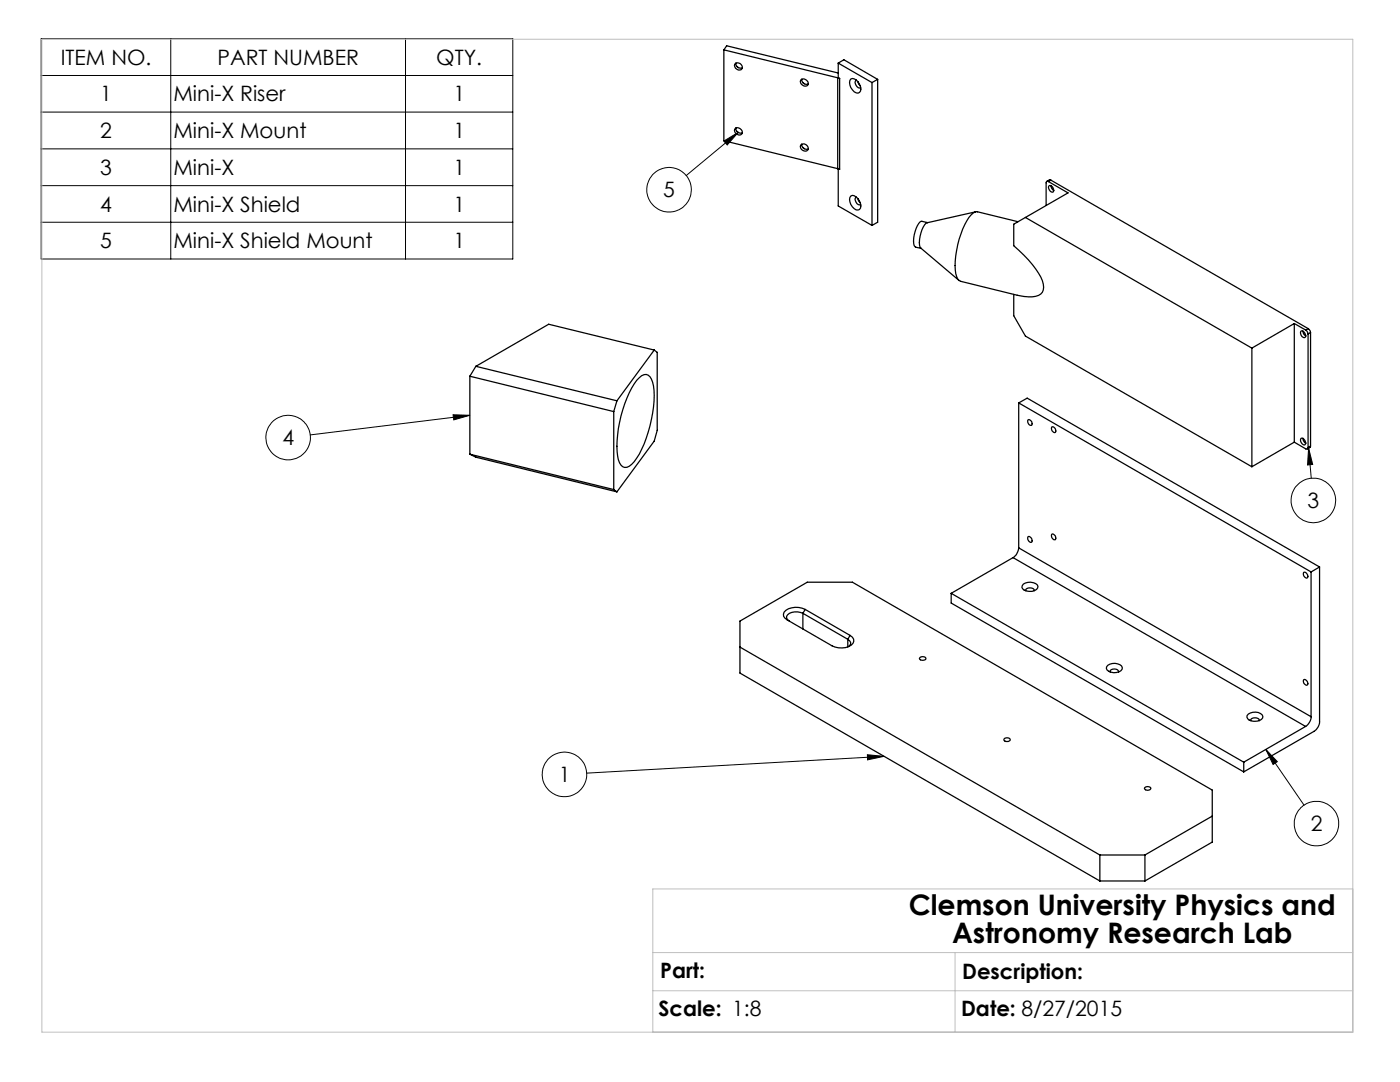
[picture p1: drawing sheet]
<svg xmlns="http://www.w3.org/2000/svg" width="279mm" height="216mm" viewBox="0 0 279 216" stroke-linecap="round" stroke-linejoin="round" font-family="sans-serif">
<g fill="none" stroke="#000" stroke-width=".2">
<path d="M8.2 7.7h94.1v44h-94.1zM8.2 15.1h94.1M34.1 7.7v44M80.9 7.7v44M8.2 22.4h94.1M8.2 29.7h94.1M8.2 37h94.1M144.5 28.2l2.8-1.8-2.2 2.5zM147.3 26.4l-10.4 8.6M8.2 44.3h94.1M90.4 82.8l3.4 .1-3.2 .9zM93.8 82.9l-31.9 3.9"/>
<path d="M261.2 89.4l.8 3.3-1.1 .1zM261.2 89.4l.5 6M173.1 150.6l3.3 .3-3.3 .7zM176.4 150.9l-59.3 3.4M252.6 149.5l2.3 2.5-.8 .5zM252.6 149.5l7.6 11.2"/>
<circle cx="133.5" cy="37.9" r="4.4"/>
<circle cx="57.5" cy="87.3" r="4.4"/>
<circle cx="262.1" cy="99.9" r="4.4"/>
<circle cx="112.7" cy="154.5" r="4.4"/>
<circle cx="262.7" cy="164.3" r="4.4"/>
</g>
<path d="M8.4 7.8h261.6v198.2h-261.6zM270 177.4h-139.7v28.6M130.3 190.1h139.7M130.3 197.7h139.7M190.6 190.1v15.9" fill="none" stroke="#c0c0c0" stroke-width=".2"/>
<path d="M144.5 28.2l2.8-1.8-2.2 2.5zM261.2 89.4l.8 3.3-1.1 .1zM252.6 149.5l2.3 2.5-.8 .5zM173.1 150.6l3.3 .3-3.3 .7zM90.4 82.8l3.4 .1-3.2 .9z" fill="#000"/>
<g fill="none" stroke="#000" stroke-width=".25">
<path d="M144.5 9.9l22.7 5.6M144.5 9.9l.5-.8 22.3 5.5M144.5 9.9v18.2l22.7 5.6M146.8 12.6a.87 .87 0 0 1 1.1 .2 .87 .87 0 0 1 0 1.1 .88 .88 0 0 1-1-.2 .88 .88 0 0 1-.1-1.1zM146.9 12.6a.95 .95 0 0 0 1.3 .9M147.1 13.3l.3 .2M159.9 15.8a.88 .88 0 0 1 1.1 .2 .88 .88 0 0 1 .1 1.1 .88 .88 0 0 1-1.1-.2 .88 .88 0 0 1-.1-1.1zM160 15.8v.1a.98 .98 0 0 0 1.3 .9M160.3 16.5l.2 .2M167.2 15.5l.4 .2M167.2 15.5v18.2M167.3 12.6v2.9l.3 .2"/>
<path d="M167.3 12.6l6.7 3.9M167.3 12.6l1.1-.7 6.8 3.9M167.6 15.7v18.1l-.4-.1M169.8 15.8a1.68 1.68 0 0 1 1.9 1.5 .92 .92 0 0 1-.5 1.3 2.01 2.01 0 0 1-1.4-2.8zM170.9 16a.95 .95 0 0 0-.1 1 .95 .95 0 0 0 .9 .5h.1M171.2 16.3l.5 .8M174 16.5v28.5M175.2 15.8v28.5l-1.2 .7M175.2 15.8l-1.2 .7M146.8 25.6a.88 .88 0 0 1 1.1 .2 .88 .88 0 0 1 0 1 .88 .88 0 0 1-1-.1 .88 .88 0 0 1-.1-1.1zM146.9 25.5a.98 .98 0 0 0 1.3 1M147.1 26.3l.3 .2"/>
<path d="M159.9 28.8a.88 .88 0 0 1 1.1 .2 .88 .88 0 0 1 .1 1.1 .87 .87 0 0 1-1.1-.2 .87 .87 0 0 1-.1-1.1zM160 28.8v.1a.98 .98 0 0 0 1.3 .8M160.3 29.5l.2 .2M167.3 33.7v7.4l6.7 3.9M169.8 39.1a1.11 1.11 0 0 1 1.4 .6 1.81 1.81 0 0 1 .3 2.1 1.63 1.63 0 0 1-1.9-1.5l-.1-.5zM170.9 39.3a.92 .92 0 0 0 0 1.1 .92 .92 0 0 0 .9 .4M171.2 39.6l.1 .5 .4 .3M209.2 36.2l3.9 2.3-10.8 6.2v4.3a20.1 20.1 0 0 1 5.7 7 2.05 2.05 0 0 1-1.3 3.1 8.6 8.6 0 0 1-3.7-.2l-11.3-2.8a1.75 1.75 0 0 1-1-1.5 17.4 17.4 0 0 1 3.2-11.8 1.19 1.19 0 0 1 1.2-.5l8.1 1.9M209.2 36.2a.28 .28 0 0 0-.3 0 .28 .28 0 0 0-.1 .3v4.5M209.3 37.1a.76 .76 0 0 1 .9 .3 .76 .76 0 0 1-.1 .9h-.3l-.4-.4zM209.7 37l.2 .6 .4 .4M209.7 35.9h-.2l-.6 .3"/>
<path d="M209.7 35.9l-.5 .3M209.7 35.9l51.4 29.7M185.1 44.4l-1.1-.2a.99 .99 0 0 0-.9 .8l-.5 1.2-.2 1.3a1.84 1.84 0 0 0 .3 1.8l1.1 .3M194.7 42.3l-9.7 2.1a5 5 0 0 0-1.5 4l.1 .9 .2 .2 7.6 6.5M202.3 58.7v4.3l2.3 4.1 45.2 26M204.6 43.4l45.2 26.1M93.8 75.1l28.7 7M93.8 75.1v15.5M95 73.1l28.1 6.9M95 73.1l-1.2 2M123.1 80l-.6 2.1M127.1 75.9a2.03 2.03 0 0 1 2.3-1 5 5 0 0 1 1.2 4.1 26 26 0 0 1-3.5 12.4 3.3 3.3 0 0 1-2.4 1.9 2.18 2.18 0 0 1-1.4-2.3 23.9 23.9 0 0 1 3.8-15.1z"/>
<path d="M130.6 69.8l.6 .5v15.6l-.6 2.1-7.5 10.1M130.6 69.8l-7.5 10.2M130.6 69.8l-21.1-5.1-14.5 8.4M249.8 69.5v23.6M258.3 64.6l-8.5 4.9M258.3 64.6l2.3 1.3M258.3 64.6v23.6M259.7 66a.88 .88 0 0 1 .7 1.3 .86 .86 0 0 1-.7-1.3zM260 66.1l.2 .5 .4 .5M260.6 65.9l.5 .7M261.1 66.6v22.7M261.1 65.6l.4 .4v.4"/>
<path d="M261.1 65.6l-.5 .3M261.5 66.4l-.4 .2M261.5 66.4v22.6M93.8 90.6l28.7 7.1M93.8 90.6l1.2 .6 28.1 6.9M122.5 97.7l.6 .4M122.5 82.1v15.6M203.3 80.4l58.4 33.7M203.3 80.4v28.9M203.3 80.4l1.7-1 58.3 33.7M205.1 83.9l.1-.2a.74 .74 0 0 1 .7 1.2 .78 .78 0 0 1-.8-1zM209.9 85.2a.76 .76 0 0 1 .7 1.1 .74 .74 0 0 1-.7-1.1z"/>
<path d="M258.3 88.2l2.3 1.4a.3 .3 0 0 0 .3 0 .3 .3 0 0 0 .2-.3M258.3 88.2l-8.5 4.9M259.7 87.5a.86 .86 0 0 1 .7 1.3 .88 .88 0 0 1-.7-1.3zM260 87.5l.2 .5 .4 .4M261.5 89v.3l-.6 .3M261.5 89l-.4 .3M189.8 118.4l58.4 33.7M189.8 118.4v1.9l58.4 33.7M202.2 111.3l-12.4 7.1M202.2 111.3l58.4 33.7M203.3 109.3a2.69 2.69 0 0 1-1.1 2M203.3 109.3l58.4 33.7"/>
<path d="M204.2 116.6a2.34 2.34 0 0 1 2.8 .1l.2 .3a1.67 1.67 0 0 1-2.3 .9 .85 .85 0 0 1-.9-1zM204.7 117.9a.95 .95 0 0 1 .8-.6 .95 .95 0 0 1 .9 .5v.1M205.1 107.2l.1-.1a.76 .76 0 0 1 .7 1.1 .78 .78 0 0 1-.8-1zM209.9 106.6a.74 .74 0 0 1 .7 1.1 .76 .76 0 0 1-.7-1.1zM260.2 114.2a.76 .76 0 0 1 .7 1.1 .76 .76 0 0 1-.7-1.1zM261.7 114.1v28.9M263.3 113.1v30.9a2.42 2.42 0 0 1-1.1 1.9l-14 8.1M263.3 113.1l-1.6 1M147.7 129.1l71.8 41.5M160.2 122.4a2.64 2.64 0 0 0-3.2 .6v.3l.6 .6M160.2 122.4l9 5.2M160.2 122.4v3.1"/>
<path d="M160.7 121.6a3.7 3.7 0 0 0-4.2 .5 1.05 1.05 0 0 0 .6 1.6l9 5.2a3.7 3.7 0 0 0 4.2-.6 1.07 1.07 0 0 0-.6-1.5M160.7 121.6l9 5.2M160.7 121.6l-.5 .8M169.2 127.6l.3 .2a.73 .73 0 0 1-.1 1.2M169.2 127.6v1.5M169.7 126.8l-.5 .8M183.6 131.3a.66 .66 0 0 1 .6-.3 .66 .66 0 0 1 .5 .6l-.3 .1h-.5l-.3-.1zM221.1 132.8a2.06 2.06 0 0 1 2.9 .4 1.61 1.61 0 0 1-2.3 .9 .87 .87 0 0 1-.9-1zM221.5 134.1a.9 .9 0 0 1 .9-.7 .9 .9 0 0 1 .8 .6v.1M260.2 135.6a.72 .72 0 0 1 .7 1.1 .72 .72 0 0 1-.7-1.1zM200.4 147.5a.66 .66 0 0 1 .7-.3 .66 .66 0 0 1 .5 .5 .66 .66 0 0 1-.7 .3 .66 .66 0 0 1-.5-.5zM228.5 157.2l.5-.2 .6 .2a.58 .58 0 0 1-.6 .5 .58 .58 0 0 1-.5-.5z"/>
<path d="M248.2 152.1v1.9M249.1 142.5a2.06 2.06 0 0 1 2.9 .4 1.61 1.61 0 0 1-2.2 1 .92 .92 0 0 1-.9-1.1zM249.6 143.8a.95 .95 0 0 1 .8-.6 .95 .95 0 0 1 .9 .5v.1M260.6 145l-12.4 7.1M261.7 143a2.51 2.51 0 0 1-1.1 2M219.5 170.6h9M219.5 175.8l-71.8-41.5v-10.4l13.4-7.7h9l71.8 41.5v10.3l-13.4 7.8M219.5 175.8h9M219.5 170.6v5.2M228.5 170.6v5.2M241.9 162.8l-13.4 7.8"/>
</g>
<g font-size="5.6">
<text x="181.4" y="182.5">Clemson University Physics and</text>
<text x="190" y="188.2">Astronomy Research Lab</text>
</g>
<g font-size="4.2">
<text x="12.1" y="12.9">ITEM NO.</text>
<text x="43.4" y="12.9">PART NUMBER</text>
<text x="87.1" y="12.9">QTY.</text>
<text x="20" y="20.2">1</text>
<text x="34.6" y="20.2">Mini-X Riser</text>
<text x="90.5" y="20.2">1</text>
<text x="20" y="27.6">2</text>
<text x="34.6" y="27.6">Mini-X Mount</text>
<text x="90.5" y="27.6">1</text>
<text x="20" y="34.9">3</text>
<text x="34.6" y="34.9">Mini-X</text>
<text x="90.5" y="34.9">1</text>
<text x="132.4" y="39.4">5</text>
<text x="20" y="42.2">4</text>
<text x="34.6" y="42.2">Mini-X Shield</text>
<text x="90.5" y="42.2">1</text>
<text x="20" y="49.5">5</text>
<text x="34.6" y="49.5">Mini-X Shield Mount</text>
<text x="90.5" y="49.5">1</text>
<text x="56.4" y="88.8">4</text>
<text x="261" y="101.3">3</text>
<text x="111.5" y="156">1</text>
<text x="261.6" y="165.8">2</text>
<text x="131.7" y="195.1">Part:</text>
<text x="192" y="195.3">Description:</text>
<text x="131.4" y="202.8">Scale: 1:8</text>
<text x="191.8" y="202.8">Date: 8/27/2015</text>
</g>
</svg>
